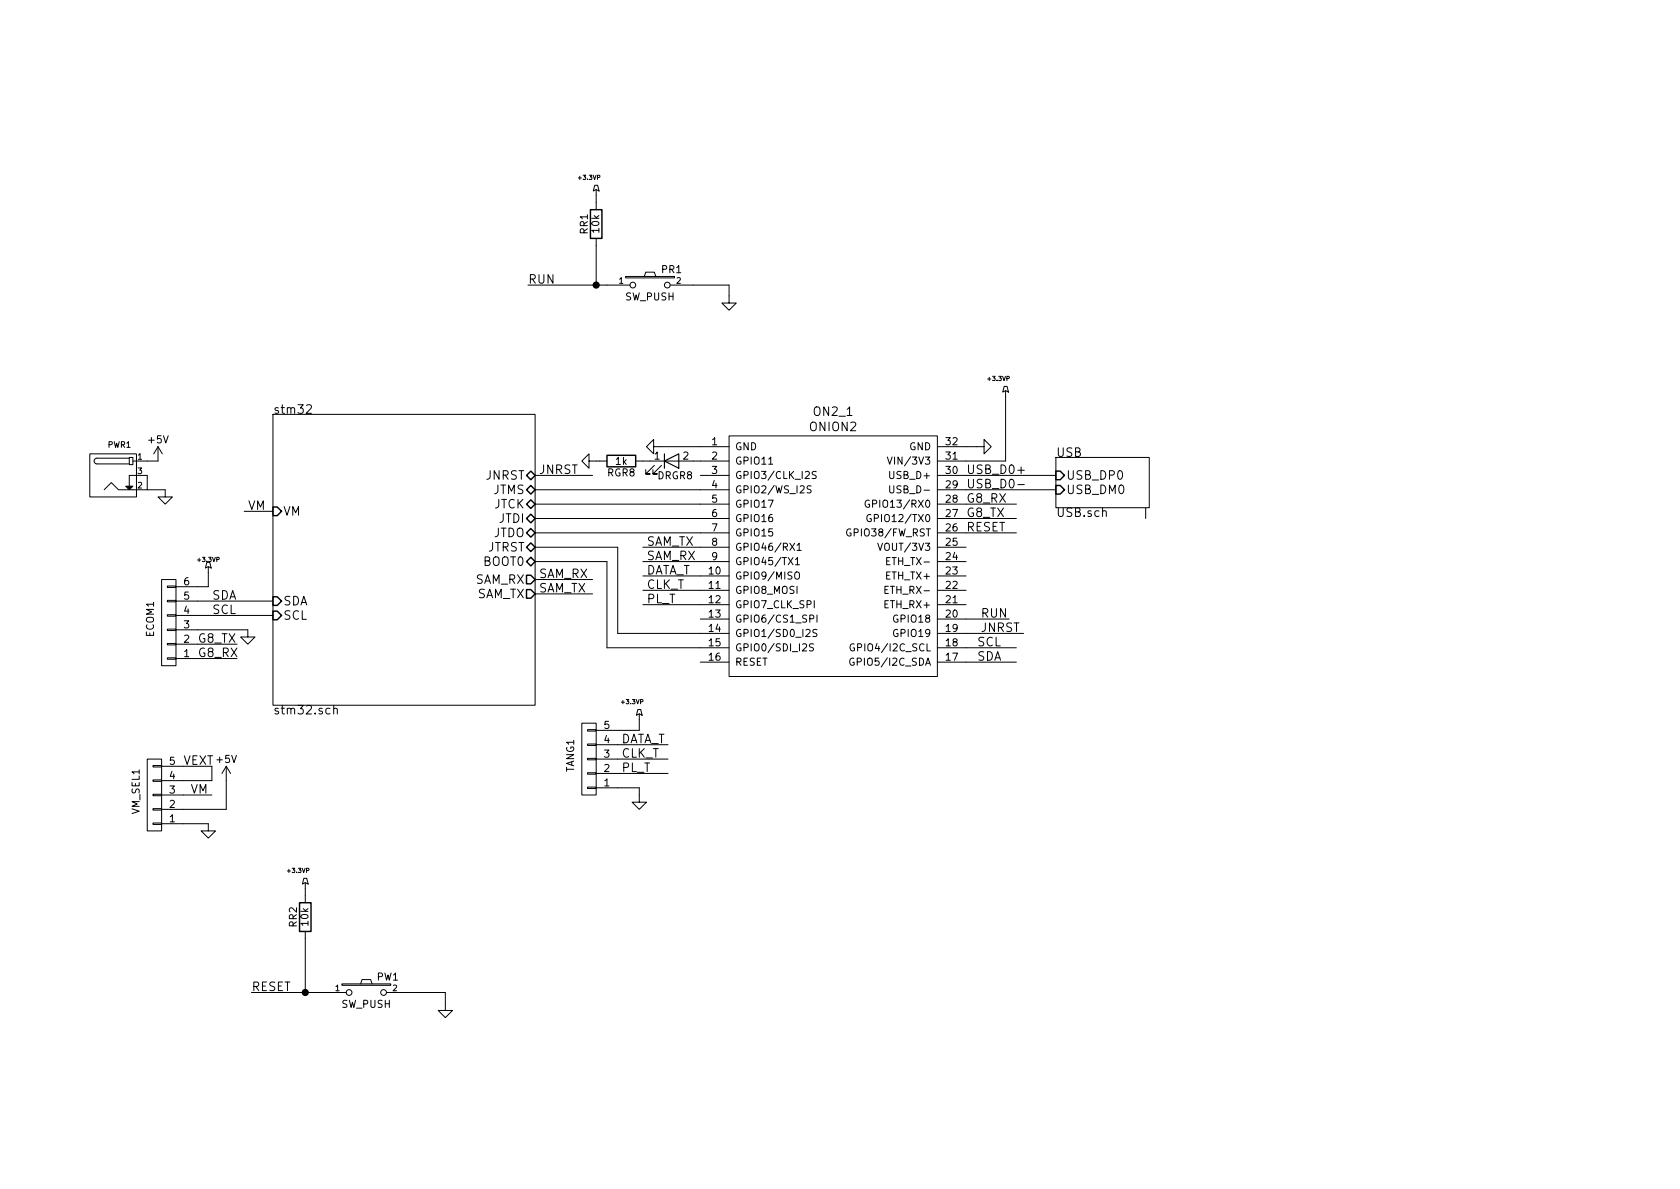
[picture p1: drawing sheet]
<svg xmlns="http://www.w3.org/2000/svg" width="297mm" height="210mm" viewBox="0 0 297 210" stroke-linecap="round" stroke-linejoin="round" font-family="sans-serif">
<g fill="none" stroke="#000" stroke-width=".18">
<path d="M105.2 32.8h.5l.2 1-.5-.3-.5 .3zM105.4 33.5v3.6M93.3 50.4h18.1M105.4 42.2v8.2M110.6 48.9h8.7v.2h-8.7zM113.9 48.9l.3-.8h1.5l.3 .8M118.5 50.4h10.4v3.2h1.3l-1.3 1.3-1.3-1.3h1.3M27.9 79v2.5h-4.4M27.9 79l.8 1.3M27.9 79l-.7 1.3M48.3 73.3h46.3v51.4h-46.3zM54.2 71.7l.6-.1 .2 .1 .1 .3-1 1.1h1"/>
<path d="M115.6 79v1.3l-1.3-1.3 1.3-1.3v1.3h13.3M128.9 77.1h36.8v42.5h-36.8zM165.7 79h8.3v-1.3l1.3 1.3-1.3 1.3v-1.3M177.5 68.3h.6l.2 1-.5-.2-.5 .2zM177.8 69.1v12.4h-12.1M15.9 80.3h8.2v7.6h-8.2zM18.4 86.6l1.3-1.3 1.3 1.3h8.2v1.3h1.3l-1.3 1.2-1.3-1.2h1.3M22.9 80.9h.6v1.3h-.6zM22.9 81h-5.9l-.4 .5 .1 .3 .4 .2h5.8M23.5 84.1h2.5v2.5M36.6 99.4h.5l.2 1.1-.5-.3-.5 .3zM43.2 90.4h5.1"/>
<path d="M94.6 86.6h34.3M94.6 84.1h10.2M94.6 89.1h34.3M94.6 91.7h34.3M94.6 94.2h34.3M94.6 96.8h14.6v15.2h19.7M94.6 99.3h12.7v15.2h21.6M104.1 81.5v1.3l-1.2-1.3 1.2-1.2v1.2h3.2M112.4 81.5h16.5M113.7 96.8h15.2M113.7 99.3h15.2M115.7 82.3l-1.5 1.5h.7h-.7v-.7"/>
<path d="M117 82.3l-1.6 1.5h.8h-.8v-.7M123.8 84.1h5.1M135.9 82.1h.7M140.6 99l.4-.4v1.3M140.6 99.9h.8M140.9 96.4l.4-.3v1.2M140.9 97.3h.8M143.4 86l-.5-.1-.2 .1 .1 .5 .6 .2v.2l-.2 .3-.5-.1M144.3 83.4h-.5l-.1 .1-.1 .2 .1 .2 .5 .2 .1 .3-.2 .2h-.5M150.4 93.6a.59 .59 0 0 0-.7 .6 .59 .59 0 0 0 .7 .5l.1-.4h-.3M153.7 88.5a.59 .59 0 0 0-.7 .6 .59 .59 0 0 0 .7 .6v-.5h-.2M154 91.1a.59 .59 0 0 0-.7 .5 .59 .59 0 0 0 .7 .6l.1-.5h-.3"/>
<path d="M155.2 96.1l.4 1.2 .4-1.2M156.8 99.2h.4M156.9 80.8l.4 1.3 .4-1.3M157.3 85.9v1l.3 .3 .3-.1 .1-.2v-1M157.4 98.6h-.6v1.3h.6M165.7 86.6h21M165.7 84.1h21M165.7 89.1h14M165.7 91.7h14M165.7 94.2h14M165.7 96.8h5.1M165.7 99.3h5.1"/>
<path d="M180 83.2h1.1M180 85.7h1.1M186.7 80.9h16.5v8.9h-16.5zM194.9 90.4l.3-.1 .3 .1 .1 .9M202.6 89.8v1.9M28.6 102.5h2.5v15.2h-2.5zM29.6 103.6h1.5v.3h-1.5zM29.6 106.2h1.5v.2h-1.5zM29.6 108.7h1.5v.3h-1.5zM29.6 111.2h1.5v.3h-1.5zM29.6 113.8h1.5v.2h-1.5zM29.6 116.3h1.5v.3h-1.5z"/>
<path d="M31.1 111.4h12.7v1.2h1.3l-1.3 1.3-1.3-1.3h1.3M31.1 116.5h10.8M31.1 113.9h10.8M31.1 108.8h17.2M31.1 106.3h17.2M36.8 100.2v3.6h-5.7M94.6 102.5h10.2M94.6 105h10.2M113.7 101.8h15.2M113.7 104.4h15.2M113.7 106.9h15.2M123.8 109.5h5.1"/>
<path d="M123.8 117.1h5.1M140.6 101.3a.45 .45 0 0 1 .7 0 .88 .88 0 0 1-.3 1.1h-.3a1.07 1.07 0 0 1-.1-1.1zM143.2 109.4l.6-.1v-.4l-.1-.1h-.5v1.2M143.8 113.9l-.4-.1-.2 .2-.1 .2 .1 .2 .5 .2 .1 .3-.2 .2h-.5M144.4 111.4l-.4-.1-.2 .1v.4l.5 .2 .1 .3-.2 .3-.5-.1M144.4 108.8v1.2M151 116.5a.59 .59 0 0 0-.8 .5 .59 .59 0 0 0 .8 .6v-.5h-.2M151 113.9a.59 .59 0 0 0-.7 .6 .59 .59 0 0 0 .7 .6l.1-.5h-.2M156.5 104.3h.4M157.1 103.7h-.6v1.2h.6M165.7 101.8h5.1M165.7 109.5h12.7"/>
<path d="M165.7 104.4h5.1M165.7 106.9h5.1M165.7 112h15.3M165.7 114.5h14M165.7 117.1h14M26 134.2h2.6v12.7h-2.6zM27.1 135.4h1.5v.2h-1.5zM27.1 137.9h1.5v.3h-1.5zM28.6 135.5h8.9v2.5h-8.9M40 135.5v7.6h-11.4M40 135.5l.8 1.3M40 135.5l-.8 1.3"/>
<path d="M59 125.4l.2-.2 .4 .1v1M59 124.7v1.6M102.9 127.9h2.5v12.7h-2.5zM103.9 129h1.5v.3h-1.5zM103.9 131.6h1.5v.2h-1.5zM103.9 134.1h1.5v.3h-1.5zM103.9 136.6h1.5v.3h-1.5zM103.9 139.2h1.5v.2h-1.5zM105.4 139.3h7.6v2.6h1.3l-1.3 1.2-1.2-1.2h1.2M105.4 136.8h12.7M105.4 134.2h12.7M105.4 131.7h12.7"/>
<path d="M112.8 125.5h.5l.2 1-.5-.3-.5 .3zM113 126.2v3h-7.6M27.1 140.5h1.5v.2h-1.5zM27.1 143h1.5v.3h-1.5zM27.1 145.5h1.5v.3h-1.5zM28.6 145.7h8.2v1.2h1.3l-1.3 1.3-1.2-1.3h1.2M28.6 140.6h8.9M53.7 155.3h.5l.3 1-.5-.2-.5 .2zM54 156.1v3.5M44.4 175.5h16.8M54 164.7v10.8M60.5 174h8.6v.2h-8.6z"/>
<path d="M63.8 174l.2-.8h1.5l.3 .8M68.3 175.5h10.4v3.2h1.3l-1.3 1.3-1.2-1.3h1.2"/>
<circle cx="111.9" cy="50.4" r=".51"/>
<circle cx="118" cy="50.4" r=".51"/>
<circle cx="61.7" cy="175.5" r=".51"/>
<circle cx="67.8" cy="175.5" r=".51"/>
</g>
<g fill="none" stroke="#000" stroke-width=".25">
<path d="M104.4 37.1h2v5.1h-2zM48.3 89.7h.7l.8 .7-.8 .8h-.7zM93.1 84.1l.8-.8 .7 .8-.7 .7zM93.1 86.6l.8-.8 .7 .8-.7 .8zM93.1 89.1l.8-.7 .7 .7-.7 .8zM93.1 94.2l.8-.7 .7 .7-.7 .8zM93.1 96.8l.8-.8 .7 .8-.7 .7zM93.9 90.9l.7 .8-.7 .8-.8-.8zM93.9 98.5l.7 .8-.7 .8-.8-.8zM107.3 80.5h5.1v2h-5.1zM186.7 85.8h.8l.7 .8-.7 .8h-.8zM186.7 83.3h.8l.7 .8-.7 .7h-.8z"/>
<path d="M48.3 105.5h.7l.8 .8-.8 .8h-.7zM48.3 108.1h.7l.8 .7-.8 .8h-.7zM93.1 101.7h.8l.7 .8-.7 .7h-.8zM93.1 104.3h.8l.7 .7-.7 .8h-.8zM53 159.6h2v5.1h-2z"/>
</g>
<path d="M117.5 81.5l2.5-1.2v2.5zM117.5 80.3v2.5" fill="none" stroke="#000" stroke-width=".2"/>
<path d="M22.2 86h1.3l-.6 .6zM22.9 84.1v1.9zM22.9 84.1h.6z" fill="#000" stroke="#000" stroke-width=".18"/>
<g fill="#000" stroke="#000" stroke-width=".25">
<circle cx="105.4" cy="50.4" r=".51"/>
<circle cx="54" cy="175.5" r=".51"/>
</g>
<g font-size="2.1">
<text x="93.3" y="50.2">RUN</text>
<text x="48.3" y="73.2">stm32</text>
<text x="143.3" y="76.2">ONION2</text>
<text x="144" y="73.6">ON2_1</text>
<text x="95.2" y="83.8">JNRST</text>
<text x="170.8" y="83.8">USB_D0+</text>
<text x="186.7" y="80.8">USB</text>
<text x="85.9" y="84.8">JNRST</text>
<text x="87.2" y="87.4">JTMS</text>
<text x="87.3" y="89.9">JTCK</text>
<text x="170.8" y="88.9">G8_RX</text>
<text x="170.8" y="86.4">USB_D0-</text>
<text x="188.5" y="87.4">USB_DM0</text>
<text x="188.5" y="84.8">USB_DP0</text>
<text x="43.8" y="90.2">VM</text>
<text x="50" y="91.2">VM</text>
<text x="87.2" y="95">JTDO</text>
<text x="88.2" y="92.5">JTDI</text>
<text x="170.8" y="91.4">G8_TX</text>
<text x="170.8" y="94">RESET</text>
<text x="186.7" y="91.4">USB.sch</text>
<text x="85.5" y="100.1">BOOT0</text>
<text x="86.1" y="97.5">JTRST</text>
<text x="114.3" y="101.6">DATA_T</text>
<text x="114.3" y="96.5">SAM_TX</text>
<text x="114.3" y="99.1">SAM_RX</text>
<text x="37.5" y="106">SDA</text>
<text x="50" y="107.1">SDA</text>
<text x="84" y="103.2">SAM_RX</text>
<text x="84.2" y="105.8">SAM_TX</text>
<text x="95.2" y="104.8">SAM_TX</text>
<text x="95.2" y="102.2">SAM_RX</text>
<text x="114.3" y="104.1">CLK_T</text>
<text x="114.3" y="106.7">PL_T</text>
<text x="34.9" y="113.7">G8_TX</text>
<text x="37.5" y="108.6">SCL</text>
<text x="50" y="109.6">SCL</text>
<text x="173.4" y="109.2">RUN</text>
<text x="173.4" y="111.8">JNRST</text>
<text x="34.9" y="116.2">G8_RX</text>
<text x="172.7" y="116.8">SDA</text>
<text x="172.7" y="114.3">SCL</text>
<text x="48.3" y="126.3">stm32.sch</text>
<text x="109.9" y="131.4">DATA_T</text>
<text x="32.4" y="135.2">VEXT</text>
<text x="109.9" y="134">CLK_T</text>
<text x="109.9" y="136.5">PL_T</text>
<text x="33.7" y="140.3">VM</text>
<text x="44.4" y="175.3">RESET</text>
</g>
<g font-size="1.8">
<text x="103.9" y="41.4" transform="rotate(-90 103.9 41.4)">RR1</text>
<text x="106" y="41.1" transform="rotate(-90 106 41.1)">10k</text>
<text x="110.6" y="53.1">SW_PUSH</text>
<text x="117" y="48.3">PR1</text>
<text x="26.3" y="78.4">+5V</text>
<text x="108.9" y="82.2">1k</text>
<text x="115.7" y="81.3">1</text>
<text x="120.8" y="81.3">2</text>
<text x="125.9" y="78.7">1</text>
<text x="125.9" y="81.3">2</text>
<text x="125.9" y="83.8">3</text>
<text x="129.9" y="79.6">GND</text>
<text x="129.9" y="82.2">GPIO11</text>
<text x="158.1" y="82.2">VIN/3V3</text>
<text x="160.8" y="79.6">GND</text>
<text x="167.3" y="83.8">30</text>
<text x="167.3" y="81.3">31</text>
<text x="167.3" y="78.7">32</text>
<text x="107.4" y="84.2">RGR8</text>
<text x="116.3" y="84.8">DRGR8</text>
<text x="125.9" y="86.4">4</text>
<text x="125.9" y="88.9">5</text>
<text x="129.9" y="84.7">GPIO3/CLK_I2S</text>
<text x="129.9" y="87.2">GPIO2/WS_I2S</text>
<text x="129.9" y="89.8">GPIO17</text>
<text x="154.4" y="89.8">GPIO13/RX0</text>
<text x="157.7" y="84.7">USB_D+</text>
<text x="158.1" y="87.2">USB_D-</text>
<text x="167.3" y="88.9">28</text>
<text x="167.3" y="86.4">29</text>
<text x="125.9" y="91.4">6</text>
<text x="125.9" y="94">7</text>
<text x="129.9" y="92.3">GPIO16</text>
<text x="129.9" y="94.9">GPIO15</text>
<text x="150.6" y="94.9">GPIO38/FW_RST</text>
<text x="154.6" y="92.3">GPIO12/TX0</text>
<text x="167.3" y="94">26</text>
<text x="167.3" y="91.4">27</text>
<text x="125.4" y="101.6">10</text>
<text x="125.9" y="96.5">8</text>
<text x="125.9" y="99.1">9</text>
<text x="129.9" y="97.4">GPIO46/RX1</text>
<text x="129.9" y="99.9">GPIO45/TX1</text>
<text x="156.2" y="97.4">VOUT/3V3</text>
<text x="157.4" y="99.9">ETH_TX-</text>
<text x="167.3" y="101.6">23</text>
<text x="167.3" y="99.1">24</text>
<text x="167.3" y="96.5">25</text>
<text x="32.5" y="106">5</text>
<text x="32.5" y="103.5">6</text>
<text x="125.4" y="104.1">11</text>
<text x="125.4" y="106.7">12</text>
<text x="129.9" y="102.5">GPIO9/MISO</text>
<text x="129.9" y="105">GPIO8_MOSI</text>
<text x="129.9" y="107.6">GPIO7_CLK_SPI</text>
<text x="156.7" y="107.6">ETH_RX+</text>
<text x="156.9" y="102.5">ETH_TX+</text>
<text x="157.1" y="105">ETH_RX-</text>
<text x="167.3" y="106.7">21</text>
<text x="167.3" y="104.1">22</text>
<text x="27.2" y="112.6" transform="rotate(-90 27.2 112.6)">ECOM1</text>
<text x="32.5" y="113.7">2</text>
<text x="32.5" y="111.1">3</text>
<text x="32.5" y="108.6">4</text>
<text x="125.4" y="109.2">13</text>
<text x="125.4" y="111.8">14</text>
<text x="129.9" y="110.1">GPIO6/CS1_SPI</text>
<text x="129.9" y="112.6">GPIO1/SD0_I2S</text>
<text x="158.3" y="110.1">GPIO18</text>
<text x="158.3" y="112.6">GPIO19</text>
<text x="167.3" y="109.2">20</text>
<text x="167.3" y="111.8">19</text>
<text x="32.5" y="116.2">1</text>
<text x="125.4" y="114.3">15</text>
<text x="125.4" y="116.8">16</text>
<text x="129.9" y="115.2">GPIO0/SDI_I2S</text>
<text x="129.9" y="117.7">RESET</text>
<text x="151.4" y="117.7">GPIO5/I2C_SDA</text>
<text x="151.5" y="115.2">GPIO4/I2C_SCL</text>
<text x="167.3" y="116.8">17</text>
<text x="167.3" y="114.3">18</text>
<text x="106.8" y="131.4">4</text>
<text x="106.8" y="128.9">5</text>
<text x="30" y="137.8">4</text>
<text x="30" y="135.2">5</text>
<text x="38.4" y="134.9">+5V</text>
<text x="101.5" y="136.6" transform="rotate(-90 101.5 136.6)">TANG1</text>
<text x="106.8" y="136.5">2</text>
<text x="106.8" y="134">3</text>
<text x="24.7" y="144" transform="rotate(-90 24.7 144)">VM_SEL1</text>
<text x="30" y="142.9">2</text>
<text x="30" y="140.3">3</text>
<text x="106.8" y="139.1">1</text>
<text x="30" y="145.4">1</text>
<text x="52.5" y="163.9" transform="rotate(-90 52.5 163.9)">RR2</text>
<text x="54.5" y="163.6" transform="rotate(-90 54.5 163.6)">10k</text>
<text x="66.7" y="173.4">PW1</text>
<text x="60.4" y="178.2">SW_PUSH</text>
</g>
<g font-size="1.4">
<text x="109.5" y="50.2">1</text>
<text x="119.6" y="50.2">2</text>
<text x="19.1" y="79.2">PWR1</text>
<text x="24.4" y="81.3">1</text>
<text x="24.4" y="83.8">3</text>
<text x="24.4" y="86.4">2</text>
<text x="59.3" y="175.3">1</text>
<text x="69.5" y="175.3">2</text>
</g>
<g font-size="1.1">
<text x="102.4" y="31.8">+3.3VP</text>
<text x="174.8" y="67.4">+3.3VP</text>
<text x="35.1" y="99.4">+3.3VP</text>
<text x="110" y="124.5">+3.3VP</text>
<text x="51" y="154.4">+3.3VP</text>
</g>
</svg>
